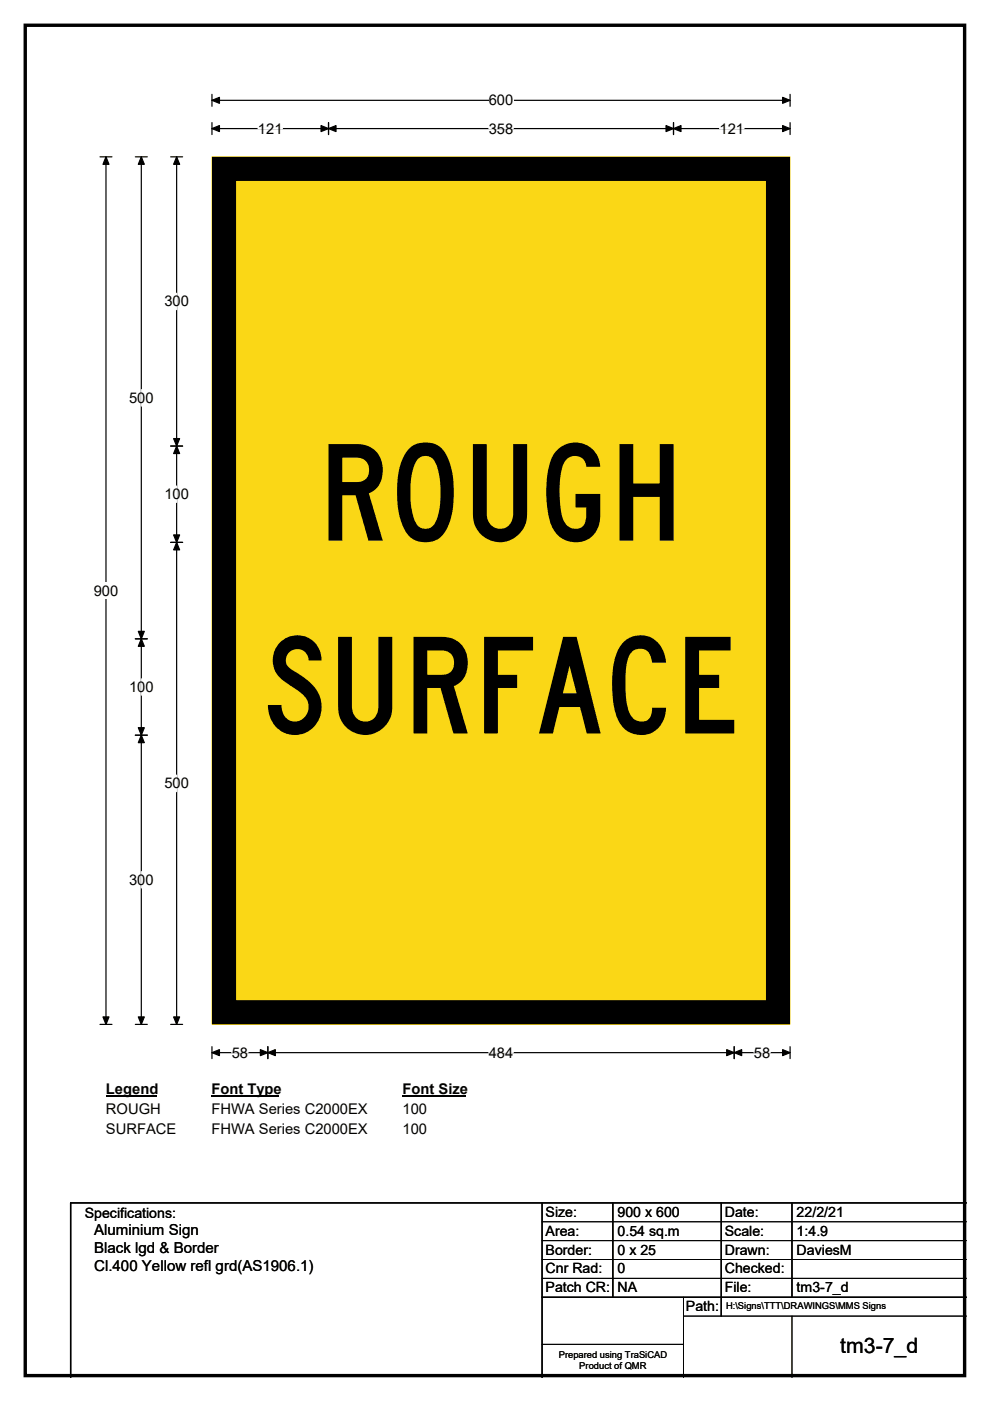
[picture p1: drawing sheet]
<svg xmlns="http://www.w3.org/2000/svg" width="210mm" height="297mm" viewBox="0 0 210 297" stroke-linecap="round" stroke-linejoin="round" font-family="sans-serif">
<path d="M5.4 5.4h199.2v286.3h-199.2z" fill="none" stroke="#000" stroke-width=".72"/>
<path d="M45 21.3h122.6M45 20v2.5M167.6 20v2.5" fill="none" stroke="#000" stroke-width=".25"/>
<path d="M45 21.3l1.5-.7v1.3zM166 20.6l1.6 .7-1.6 .6z" fill="#000" stroke="#000" stroke-width=".25"/>
<path d="M103.7 19.5h5.2v3.5h-5.2z" fill="#fff"/>
<g fill="none" stroke="#000" stroke-width=".25">
<path d="M21.2 33.3h2.5M22.5 33.3v183.9M45 27.3h122.6M45 26v2.5M69.7 26v2.5M142.9 26v2.5M167.6 26v2.5M21.2 217.2h2.5M45 221.9v2.6M45 223.2h122.6M56.8 221.9v2.6M155.7 221.9v2.6"/>
<path d="M167.6 221.9v2.6"/>
</g>
<g fill="#000" stroke="#000" stroke-width=".25">
<path d="M22.5 33.3l.6 1.5h-1.3zM45 27.3l1.5-.7v1.3zM69.7 27.3l1.6-.7v1.3zM68.1 26.6l1.6 .7-1.6 .6zM141.3 26.6l1.6 .7-1.6 .6zM142.9 27.3l1.5-.7v1.3zM166 26.6l1.6 .7-1.6 .6zM21.8 215.6h1.3l-.6 1.6zM45 223.2l1.5-.7v1.3zM56.8 223.2l1.6-.7v1.3zM55.2 222.5l1.6 .7-1.6 .6zM154.1 222.5l1.6 .7-1.6 .6z"/>
<path d="M155.7 223.2l1.6-.7v1.3zM166 222.5l1.6 .7-1.6 .6z"/>
</g>
<path d="M54.7 27.3h5.2M103.7 27.3h5.2M152.6 27.3h5.2M49.1 223.2h3.5M103.7 223.2h5.2M159.9 223.2h3.5" fill="none" stroke="#fff" stroke-width=".25"/>
<path d="M19.9 123.5h5.2v3.5h-5.2z" fill="#fff"/>
<path d="M28.7 33.3h2.5M30 33.3v183.9M36.2 33.3h2.5M37.5 33.3v183.9M36.2 94.6h2.5M36.2 115h2.5M28.7 135.4h2.5M28.7 155.9h2.5M28.7 217.2h2.5M36.2 217.2h2.5" fill="none" stroke="#000" stroke-width=".25"/>
<path d="M30 33.3l.6 1.5h-1.3zM37.5 33.3l.6 1.5h-1.3zM37.5 94.6l.6 1.6h-1.3zM36.8 93h1.3l-.6 1.6zM36.8 113.4h1.3l-.6 1.6zM37.5 115l.6 1.6h-1.3zM30 135.4l.6 1.6h-1.3zM29.3 133.9h1.3l-.6 1.5zM29.3 154.3h1.3l-.6 1.6zM30 155.9l.6 1.6h-1.3zM29.3 215.6h1.3l-.6 1.6zM36.8 215.6h1.3l-.6 1.6z" fill="#000" stroke="#000" stroke-width=".25"/>
<path d="M37.5 62.2v3.5M30 82.6v3.5M37.5 103v3.5M30 143.9v3.5M37.5 164.3v3.6M30 184.8v3.5" fill="none" stroke="#fff" stroke-width=".25"/>
<path d="M22.5 229.2h10.7v3.5h-10.7z" fill="#fff"/>
<path d="M22.5 232.5h10.7" fill="none" stroke="#000" stroke-width=".32"/>
<path d="M44.8 229.2h14.4v3.5h-14.4z" fill="#fff"/>
<path d="M44.8 232.5h14.4" fill="none" stroke="#000" stroke-width=".32"/>
<path d="M85.4 229.2h13.4v3.5h-13.4z" fill="#fff"/>
<path d="M85.4 232.5h13.4" fill="none" stroke="#000" stroke-width=".32"/>
<g fill="#fff">
<path d="M22.5 233.4h11.5v3.5h-11.5z"/>
<path d="M44.8 233.4h33.1v3.5h-33.1z"/>
<path d="M85.4 233.4h5.2v3.5h-5.2z"/>
<path d="M22.5 237.6h14.8v3.4h-14.8z"/>
<path d="M44.8 237.6h33.1v3.4h-33.1z"/>
<path d="M85.4 237.6h5.2v3.4h-5.2z"/>
</g>
<path d="M45 33.3h122.6v183.9h-122.6z" fill="#fad716"/>
<path d="M45 33.3h122.6v183.9h-122.6z" fill="none" stroke="#fad716" stroke-width=".21"/>
<path d="M47.5 35.8h117.5v178.8h-117.5z" fill="none" stroke="#000" stroke-width="5.1"/>
<path d="M115 255v37M130 255v20M153 255v24M168 255v20M205 255h-190v37M115 275h90" fill="none" stroke="#000" stroke-width=".3"/>
<path d="M115 259h90M115 263h90M115 267h90M115 271h90M145 279h60M145 275v17M168 279v13M115 285h30" fill="none" stroke="#000" stroke-width=".21"/>
<g font-size="28.4">
<text x="67.4" y="114.6">ROUGH</text>
<text x="55.6" y="155.5">SURFACE</text>
</g>
<text font-size="4.5" x="178.2" y="286.9">tm3-7_d</text>
<g font-size="3.2">
<text x="20" y="261.9">Aluminium Sign</text>
<text x="20" y="265.7">Black lgd &amp; Border</text>
<text x="20" y="269.6">Cl.400 Yellow refl grd(AS1906.1)</text>
</g>
<g font-size="3.1">
<text x="103.7" y="22.3">600</text>
<text x="54.7" y="28.3">121</text>
<text x="103.7" y="28.3">358</text>
<text x="152.6" y="28.3">121</text>
<text x="34.9" y="65">300</text>
<text x="27.4" y="85.4">500</text>
<text x="34.9" y="105.8">100</text>
<text x="19.9" y="126.3">900</text>
<text x="27.4" y="146.7">100</text>
<text x="34.9" y="167.1">500</text>
<text x="27.4" y="187.6">300</text>
<text x="49.1" y="224.2">58</text>
<text x="103.7" y="224.2">484</text>
<text x="159.9" y="224.2">58</text>
<text x="22.5" y="232">Legend</text>
<text x="44.8" y="232">Font Type</text>
<text x="85.4" y="232">Font Size</text>
<text x="22.5" y="236.2">ROUGH</text>
<text x="44.8" y="236.2">FHWA Series C2000EX</text>
<text x="85.4" y="236.2">100</text>
<text x="22.5" y="240.3">SURFACE</text>
<text x="44.8" y="240.3">FHWA Series C2000EX</text>
<text x="85.4" y="240.3">100</text>
</g>
<g font-size="3">
<text x="115.7" y="258">Size:</text>
<text x="131" y="258">900 x 600</text>
<text x="153.7" y="258">Date:</text>
<text x="169" y="258">22/2/21</text>
<text x="18" y="258.2">Specifications:</text>
<text x="115.7" y="262">Area:</text>
<text x="131" y="262">0.54 sq.m</text>
<text x="153.7" y="262">Scale:</text>
<text x="169" y="262">1:4.9</text>
<text x="115.7" y="266">Border:</text>
<text x="115.7" y="270">Cnr Rad:</text>
<text x="131" y="266">0 x 25</text>
<text x="131" y="270">0</text>
<text x="153.7" y="266">Drawn:</text>
<text x="153.7" y="270">Checked:</text>
<text x="169" y="266">DaviesM</text>
<text x="115.7" y="274">Patch CR:</text>
<text x="131" y="274">NA</text>
<text x="153.7" y="274">File:</text>
<text x="169" y="274">tm3-7_d</text>
<text x="145.5" y="278">Path:</text>
</g>
<g font-size="2">
<text x="154" y="277.6">H:\Signs\TTT\DRAWINGS\MMS Signs</text>
<text x="118.5" y="287.8">Prepared using TraSiCAD</text>
<text x="122.9" y="290.2">Product of QMR</text>
</g>
</svg>
